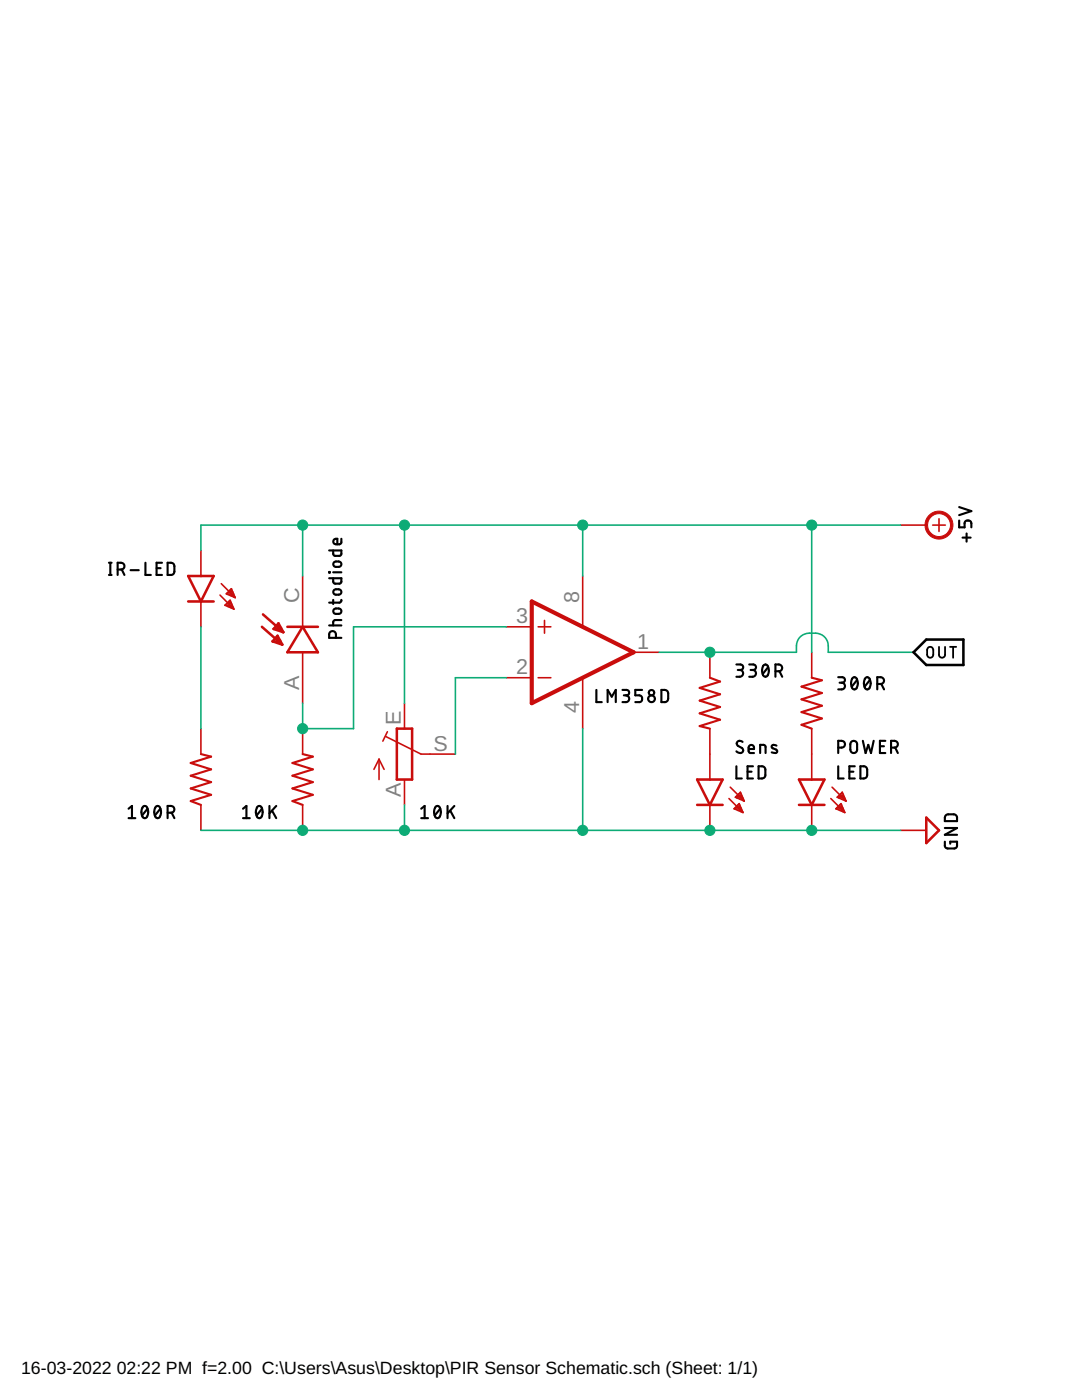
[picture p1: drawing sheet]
<svg xmlns="http://www.w3.org/2000/svg" width="216mm" height="279mm" viewBox="0 0 216 279" stroke-linecap="round" stroke-linejoin="round" font-family="sans-serif">
<path d="M141.6 135.3l2.1 .7-4.1 1.3 4.1 1.3-4.1 1.2 4.1 1.3-4.1 1.3 4.1 1.2-4.1 1.3 2 .5M162 135.3l2 .5-4.1 1.2 4.1 1.3-4.1 1.3 4.1 1.2-4.1 1.3 4.1 1.3-4.1 1.3 2.1 .7M40.1 150.5l2 .5-4 1.3 4 1.2-4 1.3 4 1.3-4 1.3 4 1.2-4 1.3 2 .7M60.4 150.5l2 .5-4 1.3 4 1.2-4 1.3 4 1.3-4 1.3 4 1.2-4 1.3 2 .7" fill="none" stroke="#c90d0c" stroke-width=".42"/>
<g fill="none" stroke="#c90d0c" stroke-width=".32">
<path d="M40.1 109.9v5.1M43.9 118.8l2.8 2.8M44.2 116.5l2.7 2.8M45.3 118.3h1.2M45.4 118.6h1.3M45.6 118h.8M45.7 120h.3M45.9 117.8h.4M46 118.9h.8M46.2 117.5l.7 1.8M46.2 117.5l-1.1 1 1.8 .8M46.2 117.5h.1"/>
<path d="M46.6 119.1h.3M60.4 115v10.1M116.3 115v10.1M179.7 104.8h5.1M186.1 104.8h2.5M187.4 103.5v2.6M40.1 120v5.1M44.9 120.8l1-1 .8 1.8zM44.9 120.8h1.5M45.2 120.5h1M45.5 120.2h.6M45.5 121.1h1"/>
<path d="M46.1 121.3h.5M60.4 130.2v10.1M101 125.1h5.1M101 135.3h5.1M107.4 125.1h2.5M107.4 135.3h2.5M108.6 123.8v2.6M116.3 135.3v10.1M126.4 130.2h5.1M141.6 130.2v5.1M162 130.2v5.1M40.1 145.4v5.1"/>
<path d="M60.4 145.4v5.1M75.6 151.5v4.1M75.6 151.5l-1 2M75.6 151.5l1 2M77 147l7 3.5h6.9M77.3 146l-.9 1.9M80.7 140.3v5.1M80.7 155.6v5M141.6 145.4v10.2M145.5 159.4l2.8 2.8M145.7 157.1l2.8 2.8M146.9 159h1.2"/>
<path d="M147 159.2h1.3M147.2 158.7h.8M147.4 158.4h.5M147.7 159.5h.7M147.7 158.2h.1M147.7 158.1l.8 1.8M147.7 158.1l-1 1 1.8 .8M148.3 159.8h.2M162 145.4v10.2M165.8 159.4l2.8 2.8M166 157.1l2.8 2.8M167.2 159h1.2"/>
<path d="M167.3 159.2h1.3M167.5 158.7h.8M167.7 158.4h.5M168 159.5h.7M168 158.2h.1M168.1 158.1l.7 1.8M168.1 158.1l-1.1 1 1.8 .8M168.6 159.8h.2M40.1 160.6v5.1M60.4 160.6v5.1M141.6 160.6v5.1M146.5 161.4l1-1 .8 1.8z"/>
<path d="M146.5 161.4h1.4M146.7 161.2h1.1M147 160.9h.7M147.2 161.7h.9M147.3 160.6h.3M147.8 162h.4M162 160.6v5.1M166.8 161.4l1-1 .8 1.8zM166.9 161.4h1.4M167 161.2h1.1M167.3 160.9h.7M167.5 161.7h.9"/>
<path d="M167.6 160.6h.3M168.1 162h.4M179.7 165.7h5.1"/>
</g>
<g fill="none" stroke="#c90d0c" stroke-width=".51">
<path d="M37.5 115h5.1l-2.5 5zM37.5 120h5.1M52.3 125.1l4 3.6M52.5 122.6l4 3.6M54.4 128l1-1.1 .9 1.8M54.4 128l1.9 .7M54.6 125.5l1-1.1 .9 1.8M54.6 125.5l1.9 .7M55.2 127.2l.3 .5M55.4 124.8l.3 .4M55.9 127.8v.3l-1.5-.1M56.1 125.3v.3l-1.5-.1"/>
<path d="M57.3 125.1h6.1M60.4 125.1l3 5.1h-6.1zM79.2 145.4h3v10.2h-3zM139.1 155.6h5.1l-2.6 5zM159.4 155.6h5.1l-2.5 5zM139.1 160.6h5.1M159.4 160.6h5.1M184.8 163.2l2.6 2.5-2.6 2.6z"/>
</g>
<path d="M106.1 120l20.3 10.2-20.3 10.1z" fill="none" stroke="#c90d0c" stroke-width=".83"/>
<path d="M185.3 103a2.79 2.79 0 0 1 4.4 .3 2.79 2.79 0 0 1-1.6 4.2 2.79 2.79 0 0 1-3.5-2.7h.5a2.29 2.29 0 0 1 3.3-2.1 2.29 2.29 0 0 1 .4 3.9 2.29 2.29 0 0 1-3.7-1.4v-.4h-.5a2.69 2.69 0 0 1 .7-1.8z" fill-rule="evenodd" fill="#c90d0c" stroke="#c90d0c" stroke-width=".2"/>
<path d="M60.4 104.8v10.2M80.7 104.8v35.5M116.3 104.8v10.2M162 104.8v25.4M179.7 104.8h-139.6v5.1M40.1 125.1v20.3M101 125.1h-30.5v20.3h-10.1v-5.1M101 135.3h-10.1v15.2M131.5 130.2h27.4a3.2 3.2 0 0 1 1.3-3.5 3.7 3.7 0 0 1 4.7 .9 4.1 4.1 0 0 1 .4 2.6h17M116.3 145.4v20.3M40.1 165.7h139.6M80.7 160.6v5.1" fill="none" stroke="#0dab76" stroke-width=".32"/>
<g fill="#0dab76" stroke="#0dab76" stroke-width=".2">
<circle cx="60.4" cy="145.4" r="1.02"/>
<circle cx="141.6" cy="130.2" r="1.02"/>
<circle cx="60.4" cy="104.8" r="1.02"/>
<circle cx="116.3" cy="104.8" r="1.02"/>
<circle cx="80.7" cy="104.8" r="1.02"/>
<circle cx="162" cy="104.8" r="1.02"/>
<circle cx="60.4" cy="165.7" r="1.02"/>
<circle cx="80.7" cy="165.7" r="1.02"/>
<circle cx="116.3" cy="165.7" r="1.02"/>
<circle cx="141.6" cy="165.7" r="1.02"/>
<circle cx="162" cy="165.7" r="1.02"/>
</g>
<g fill="none" stroke="#000" stroke-width=".42">
<path d="M21.7 114.7h.6M21.7 112.3h.6M22 112.3v2.4M23.5 113.7a1.19 1.19 0 0 0 1.2-.3l.1-.4-.1-.4a1.19 1.19 0 0 0-1.2-.3v2.4M24.3 113.7l.5 1M26.1 113.8h1.6M29 112.3v2.4h1.1M31.2 113.4h.8M32.3 112.3h-1.1v2.4h1.1M33.4 112.3a1.19 1.19 0 0 1 1.3 .3l.1 .4-.1 1.5-.4 .2h-.9zM65.7 115.4h2.4v.8l-.2 .3h-1.2l-.2-.4v-.7M65.7 109.9h2.4v.8l-.2 .2h-1.2l-.2-.4v-.6"/>
<path d="M65.7 114.2l.1 .1zM66.5 119.7v.8M66.5 114.2h1.6M66.7 117.7l.3-.1a.92 .92 0 0 1 1.1 .3v.3a.91 .91 0 0 1-1.6 0zM66.7 112.2l.3-.1a.92 .92 0 0 1 1.1 .2v.4a.91 .91 0 0 1-1.6 0zM68.1 119.7v.3l-.2 .2-2.2 .1M68.1 107.5l-.1 1-1 .1a.58 .58 0 0 1-.5-.7 .58 .58 0 0 1 .8-.4v1.1M191.4 103.9v1.3h1.1v-.8a.69 .69 0 0 1 .6-.5 .69 .69 0 0 1 .7 .5v.8M191.4 101.2l2.4 .8-2.4 .8M192.1 107.3h1.6M192.9 106.5v1.6M65.7 124.8h2.4"/>
<path d="M66.7 121.6l.3-.2a.92 .92 0 0 1 1.1 .3v.4a.91 .91 0 0 1-1.6 0zM67 127.3a1.19 1.19 0 0 0-.2-1.2l-.4-.2-.6 .3-.1 1.1h2.4M68.1 123.7l-1.4 .1-.2 .3v.7M119 137.7v2.4h1.1M124.2 137.7h.8a.54 .54 0 0 1 .5 .5 .54 .54 0 0 1-.5 .6h-.5M124.9 138.8a.68 .68 0 0 1 .7 .6 .68 .68 0 0 1-.7 .7h-.7M128.1 137.7h-1.3v1.1h.8a.69 .69 0 0 1 .5 .6 .69 .69 0 0 1-.5 .7h-.8M132 137.7a1.19 1.19 0 0 1 1.2 .3l.1 .4-.1 1.4-.3 .3h-.9zM146.9 132.6h.8a.55 .55 0 0 1 .6 .6 .55 .55 0 0 1-.6 .5h-.5M147.6 133.7a.68 .68 0 0 1 .7 .7 .68 .68 0 0 1-.7 .7h-.7M149.5 132.6h.8a.55 .55 0 0 1 .6 .6 .55 .55 0 0 1-.6 .5h-.5M150.2 133.7a.68 .68 0 0 1 .7 .7 .68 .68 0 0 1-.7 .7h-.7"/>
<path d="M152.3 132.8a.57 .57 0 0 1 .7-.1 .57 .57 0 0 1 .3 .5 1.4 1.4 0 0 1-.6 1.9 1.49 1.49 0 0 1-.4-2.3zM153.3 133.2l-1.1 1.3M154.7 134h.7a.68 .68 0 0 0 .7-.7 .68 .68 0 0 0-.7-.7h-.7v2.5M155.5 134l.6 1.1M167.3 135.1h.8a.55 .55 0 0 1 .5 .6 .55 .55 0 0 1-.5 .5h-.6M167.9 136.2a.67 .67 0 0 1 .7 .7 .67 .67 0 0 1-.7 .7h-.6M170.1 135.4l.4-.3a1.53 1.53 0 0 1 .4 2.3 .57 .57 0 0 1-.6 .1 .57 .57 0 0 1-.4-.5l-.1-.9zM171 135.7l-1.1 1.4M172.7 135.4l.4-.3a1.53 1.53 0 0 1 .4 2.3 .57 .57 0 0 1-.7 .1 .57 .57 0 0 1-.3-.5l-.1-.9zM173.6 135.7l-1.1 1.4M175 136.5h.7a.68 .68 0 0 0 .7-.7 .68 .68 0 0 0-.7-.7h-.7v2.5M175.9 136.5l.5 1.1"/>
<path d="M121.2 140.1v-2.4l.9 1.3 .8-1.3v2.4M146.9 152.9v2.5h1.1M148.2 148.1a.61 .61 0 0 0-.9-.2 .61 .61 0 0 0 0 1l.7 .4a.58 .58 0 0 1 .2 .8 .58 .58 0 0 1-.9 .1l-.4-.3M149.2 154h.8M149.4 149.5h1.1a.57 .57 0 0 0-.4-.8 .57 .57 0 0 0-.7 .5l.1 1 1 .1M150.2 152.9h-1v2.5h1M151.4 152.9l.9 .1 .3 .2 .1 .4-.1 1.5a1.19 1.19 0 0 1-1.2 .3zM151.7 150.3v-1.6h.7l.3 .2 .1 1.4M154.9 148.8l-.6-.1-.2 .1-.1 .2 .1 .3 .9 .4 .1 .4-.4 .2-.7-.1M167.3 149.2a1.19 1.19 0 0 0 1.2-.3l.1-.4-.1-.4a1.19 1.19 0 0 0-1.2-.3v2.5M167.3 152.9v2.5h1M169.5 154h.8"/>
<path d="M169.8 148.1a.68 .68 0 0 1 .8-.2 .68 .68 0 0 1 .4 .6v1.1a.68 .68 0 0 1-.7 .7 .68 .68 0 0 1-.6-.7zM170.6 152.9h-1.1v2.5h1.1M171.7 152.9l.9 .1 .3 .2 .1 .4-.1 1.5a1.19 1.19 0 0 1-1.2 .3zM172.2 147.8l.5 2.5 .5-1.6 .6 1.6 .5-2.5M175.6 148.9h.8M176.7 147.8h-1.1v2.5h1.1M177.8 149.2a1.19 1.19 0 0 0 1.2-.3l.2-.4-.2-.4a1.19 1.19 0 0 0-1.2-.3v2.5M178.6 149.2l.6 1.1M25.7 163.3h1.3M25.7 161.4l.6-.6v2.5M28.6 160.9a.69 .69 0 0 1 .7 .1 .69 .69 0 0 1 .2 .8 1.06 1.06 0 0 1-.8 1.5 1.69 1.69 0 0 1-.1-2.4zM29.4 161.4l-1.1 1.4"/>
<path d="M31.2 160.9a.69 .69 0 0 1 .7 .1 .69 .69 0 0 1 .2 .8 1.06 1.06 0 0 1-.8 1.5 1.69 1.69 0 0 1-.1-2.4zM32 161.4l-1.1 1.4M33.4 162.2a1.19 1.19 0 0 0 1.3-.3l.1-.4-.1-.4a1.19 1.19 0 0 0-1.3-.3v2.5M34.2 162.2l.6 1.1M48.5 163.3h1.3M48.5 161.4l.7-.6v2.5M51.3 161.1a.56 .56 0 0 1 .7-.2 .56 .56 0 0 1 .3 .6 1.38 1.38 0 0 1-.6 1.8 1.25 1.25 0 0 1-.5-1.8zM52.3 161.4l-1.1 1.4M53.8 160.8v2.5M54.3 161.8l.8 1.5M55.1 160.8l-1.3 1.5M84.1 161.4l.6-.6v2.5"/>
<path d="M84.1 163.3h1.3M87 160.9a.69 .69 0 0 1 .7 .1 .69 .69 0 0 1 .2 .8 1.06 1.06 0 0 1-.8 1.5 1.69 1.69 0 0 1-.1-2.4zM87.8 161.4l-1.1 1.4M89.3 160.8v2.5M89.9 161.8l.8 1.5M90.7 160.8l-1.4 1.5M188.5 168l.1 1 .3 .3h1.5l.4-.1 .1-.2 .1-1h-1.4v.4M188.5 165.2h2.5l-2.5 1.4h2.5M188.7 162.8l.3-.3h1.5l.4 .5 .1 .9h-2.5z"/>
<circle cx="130" cy="138.2" r=".54"/>
<circle cx="130" cy="139.5" r=".68"/>
</g>
<path d="M182.3 130.2l2.5-2.6h7.4v5.1h-7.4z" fill="none" stroke="#000" stroke-width=".51"/>
<path d="M185.3 129.2l.5-.1 .3 .2 .1 1.4a.61 .61 0 0 1-.6 .6 .61 .61 0 0 1-.6-.6v-1zM187.4 129.1v1.6a.6 .6 0 0 0 .6 .6 .6 .6 0 0 0 .6-.6v-1.6M189.6 129.1h1.2M190.2 129.1v2.2" fill="none" stroke="#000" stroke-width=".36"/>
<g font-size="4.3" fill="#808080">
<text x="59.7" y="120.4" transform="rotate(-90 59.7 120.4)">C</text>
<text x="103" y="124.4">3</text>
<text x="115.6" y="120.4" transform="rotate(-90 115.6 120.4)">8</text>
<text x="127.1" y="129.5">1</text>
<text x="59.7" y="137.7" transform="rotate(-90 59.7 137.7)">A</text>
<text x="103" y="134.5">2</text>
<text x="115.6" y="142.3" transform="rotate(-90 115.6 142.3)">4</text>
<text x="80" y="144.7" transform="rotate(-90 80 144.7)">E</text>
<text x="86.5" y="149.8">S</text>
<text x="80" y="159.1" transform="rotate(-90 80 159.1)">A</text>
</g>
<g font-size="3.5">
<text x="4.2" y="274.2">16-03-2022</text>
<text x="23.3" y="274.2">02:22 PM f=2.00 C:\Users\Asus\Desktop\PIR Sensor Schematic.sch (Sheet: 1/1)</text>
</g>
</svg>
